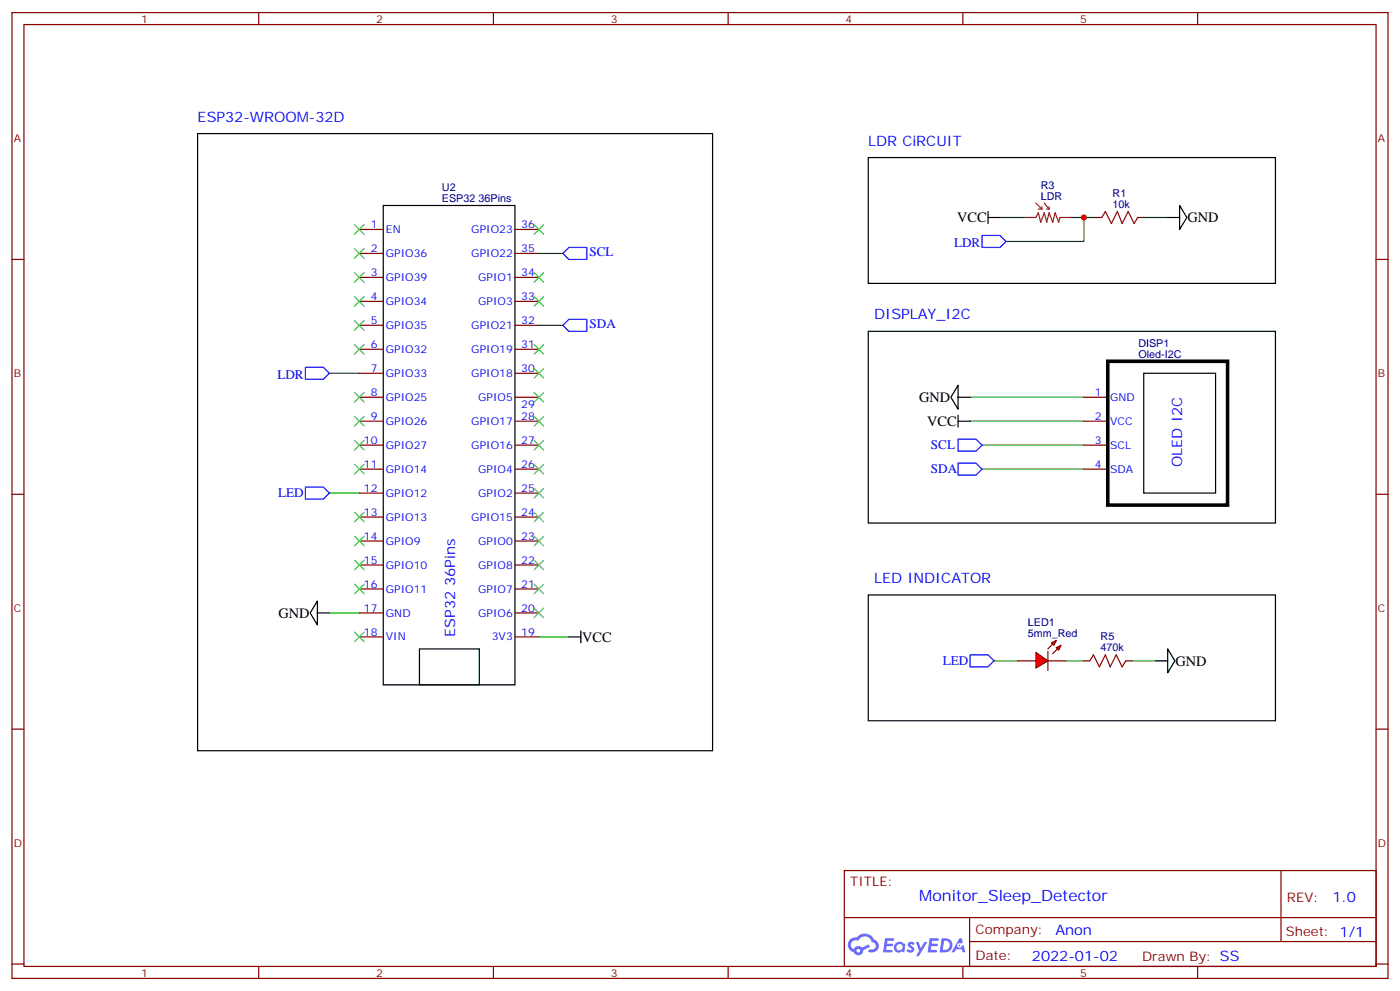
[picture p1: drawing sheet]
<svg xmlns="http://www.w3.org/2000/svg" width="412mm" height="292mm" viewBox="0 0 412 292" stroke-linecap="round" stroke-linejoin="round" font-family="sans-serif">
<g fill="none" stroke="#870000" stroke-width=".35">
<path d="M3.5 3.7h405.4v284.3h-405.4zM7.1 7.2h398.2v277.3h-398.2zM76.2 3.7v3.5M145.3 3.7v3.5M214.5 3.7v3.5M283.6 3.7v3.5M352.8 3.7v3.5M3.5 76.4h3.6M405.3 76.4h3.6M3.5 145.5h3.6M405.3 145.5h3.6M3.5 214.7h3.6"/>
<path d="M405.3 214.7h3.6M248.7 256.3h156.6v28.2h-156.6zM377.3 256.3v20.9M248.7 270.1h156.5M285.6 277.2h119.6M285.6 270.1v14.2M3.5 283.8h3.6M76.2 284.5v3.5M145.3 284.5v3.5M214.5 284.5v3.5M283.6 284.5v3.5M352.8 284.5v3.5"/>
<path d="M405.3 283.8h3.6"/>
</g>
<g fill="#5487ff">
<path d="M267.7 277.5a1.22 1.22 0 0 1 1.7 .2l-.4 .6a.47 .47 0 0 0-.3-.4 .47 .47 0 0 0-.5 .2l.1 .2a1.14 1.14 0 0 1 .8 1.8 1.14 1.14 0 0 1-1.9 0l-.2-.2 .5-.6 .7 .5a.29 .29 0 0 0 .3-.3 .29 .29 0 0 0-.2-.3 1.04 1.04 0 0 1-.6-1.7z"/>
<path d="M260.7 276.2h2.4l.3 .2-.2 .5-1.8 .1-.1 .8h1.5l.3 .4-.3 .4h-1.6l-.2 1.1h1.7l.2 .3-.2 .3-2.6 .1z"/>
<path d="M273.8 276.2h2.4l.3 .2-.1 .5-1.8 .1-.2 .8h1.6l.3 .4-.4 .4-1.6-.1-.1 1.1 1.7 .1 .2 .3-.2 .3-2.6 .1z"/>
<path d="M282.6 276.2h.7l.3 1.3-.6 .3a.69 .69 0 0 0-1 .3 .69 .69 0 0 0 .4 .9 .69 .69 0 0 0 .9-.6l.5-.2 .6 2.2h-.8l-.2-.9h-1.8l-.5 .9h-.8z"/>
<path d="M269.8 277.3h.8l.6 1.8 1.1-1.8h.9l-2.6 4.2h-.8l.9-1.5z"/>
<path d="M277.4 276.2l-.6 4.2h1.3a2.11 2.11 0 0 0 2.5-2.1 2.11 2.11 0 0 0-2.5-2.1zM278.1 277a1.39 1.39 0 0 1 1.7 1.4 1.39 1.39 0 0 1-1.8 1.2h-.3z"/>
<path d="M263.7 277.8a1.54 1.54 0 0 0-.1 2.2 1.54 1.54 0 0 0 2.2 .1l.6 .3 .3-2.3-.2-.3h-.4a1.49 1.49 0 0 0-2.4 0zM264 278.8a.94 .94 0 0 1 1.8 0 .94 .94 0 0 1-1.8 0z"/>
<path d="M250.4 276.6a2.18 2.18 0 0 0 1.1 3.7 1.44 1.44 0 0 0 1.6 .9 1.44 1.44 0 0 0 1.2-1.4l2-1.1-.5-.7-1.9 1a1.47 1.47 0 0 0-2.4 .4 1.39 1.39 0 0 1-.7-1.9 1.39 1.39 0 0 1 2-.5 2.12 2.12 0 0 1 2.2-1.3 2.12 2.12 0 0 1 1.9 1.7 1.14 1.14 0 0 1 1.1 1.4 1.14 1.14 0 0 1-1.7 .7 .43 .43 0 0 0-.5 .4 .43 .43 0 0 0 .4 .5 1.98 1.98 0 0 0 2.5-1.2 1.98 1.98 0 0 0-1.2-2.6 3.1 3.1 0 0 0-5.3-.6l-.9 .1zM252.3 279.9a.55 .55 0 0 1 1.1 0 .55 .55 0 0 1-1.1 0z"/>
<circle cx="282.6" cy="278.3" r=".26"/>
</g>
<path d="M305.2 59.8l1.7 1.8M307.6 59.8l1.4 1.8M301.6 64h3.6l.7-1.4 .7 2.8 1-2.8 .7 2.8 .7-2.8 1.1 2.8 .7-2.8 1.1 2.8 .3-1.4h3.5M305.9 61.6h1M306.9 60.9v.7M308.3 61.6h.7M309 60.9v.7" fill="none" stroke="#8c2424" stroke-width=".35"/>
<g fill="#f00" stroke="#870000" stroke-width=".35">
<path d="M305.2 192.1l3.5 2.5-3.5 2.1z"/>
<path d="M308.7 191.7v5.7z"/>
</g>
<g fill="#870000" stroke="#870000" stroke-width=".35">
<path d="M308.7 191l1.4-1.4z"/>
<path d="M311.5 191l-1.4 1.4z"/>
</g>
<g fill="#f00" stroke="#870000" stroke-width=".35">
<path d="M309.7 189.3l1.4-.7-.7 1.4z"/>
<path d="M311.1 190.7l1.5-.7-.7 1.4z"/>
</g>
<g fill="none" stroke="#870000" stroke-width=".35">
<path d="M105.8 74.6h7.1M105.8 67.6h7.1M151.7 74.6h7M151.7 67.6h7M322.8 64h1.8M335.1 64h1.8M105.8 95.8h7.1M105.8 88.7h7.1M105.8 81.7h7.1M151.7 95.8h7M151.7 88.7h7M151.7 81.7h7"/>
<path d="M105.8 116.9h7.1M105.8 109.9h7.1M105.8 102.8h7.1M151.7 116.9h7M151.7 109.9h7M151.7 102.8h7M319.3 116.9h7M105.8 124h7.1M105.8 131.1h7.1M105.8 138.1h7.1M151.7 124h7M151.7 131.1h7"/>
<path d="M151.7 138.1h7M319.3 124h7M319.3 131.1h7M319.3 138.1h7M105.8 159.3h7.1M105.8 152.2h7.1M105.8 145.2h7.1M151.7 159.3h7M151.7 152.2h7M151.7 145.2h7M105.8 173.4h7.1M105.8 166.3h7.1"/>
<path d="M151.7 173.4h7M151.7 166.3h7M105.8 187.5h7.1M105.8 180.4h7.1M151.7 187.5h7M151.7 180.4h7M299.9 194.6h5.3M308.7 194.6h5.3M319.3 194.6h1.7M331.6 194.6h1.8"/>
</g>
<path d="M326.3 106.4h35.3v42.3h-35.3z" fill="none" stroke="#000" stroke-width="1.1"/>
<g fill="none" stroke="#000" stroke-width=".35">
<path d="M58.2 39.3h151.7v181.7h-151.7zM255.8 46.4h119.9v37h-119.9zM112.9 60.5h38.8v141.1h-38.8zM291 64h3.6M291 62.3v3.5M344 64h3.5M347.5 60.5l2.1 3.5-2.1 3.6zM255.8 97.5h119.9v56.5h-119.9zM282.2 113.4v7.1l-2.1-3.6zM282.2 116.9h3.6M336.9 109.9h21.2v35.3h-21.2zM282.2 124h3.6"/>
<path d="M282.2 122.2v3.6M93.5 176.9v7.1l-2.1-3.6zM255.8 175.2h119.9v37h-119.9zM93.5 180.4h3.5M123.6 191h17.6v10.6h-17.6zM167.6 187.5h3.5M171.1 185.7v3.6M340.4 194.6h3.6M344 191l2.1 3.6-2.1 3.5z"/>
</g>
<g fill="none" stroke="#008700" stroke-width=".35">
<path d="M158.7 74.6h7.1M294.6 64h7M315.7 64h7.1M319.3 64v7.1h-23M336.9 64h7.1M158.7 95.8h7.1M97 109.9h8.8M285.8 116.9h33.5M285.8 124h33.5M289.3 138.1h30M289.3 131.1h30M97 145.2h8.8"/>
<path d="M97 180.4h8.8M158.7 187.5h8.9M292.8 194.6h7.1M314 194.6h5.3M333.4 194.6h7"/>
</g>
<path d="M165.8 74.6l1.8-1.8h5.3v3.6h-5.3zM289.3 69.3h5.3l1.7 1.8-1.7 1.7h-5.3zM165.8 95.8l1.8-1.8h5.3v3.5h-5.3zM90 108.1h5.2l1.8 1.8-1.8 1.8h-5.2zM282.2 136.3h5.3l1.8 1.8-1.8 1.8h-5.3zM282.2 129.3h5.3l1.8 1.8-1.8 1.7h-5.3zM90 143.4h5.2l1.8 1.8-1.8 1.7h-5.2zM285.8 192.8h5.2l1.8 1.8-1.8 1.7h-5.2z" fill="none" stroke="#00f" stroke-width=".35"/>
<g fill="none" stroke="#3c3" stroke-width=".35">
<path d="M104.4 73.2l2.8 2.8M104.4 66.1l2.8 2.9M107.2 73.2l-2.8 2.8M107.2 66.1l-2.8 2.9M157.3 66.1l2.9 2.9M160.2 66.1l-2.9 2.9M104.4 94.4l2.8 2.8M104.4 87.3l2.8 2.8M104.4 80.3l2.8 2.8M107.2 94.4l-2.8 2.8M107.2 87.3l-2.8 2.8M107.2 80.3l-2.8 2.8"/>
<path d="M157.3 80.3l2.9 2.8M157.3 87.3l2.9 2.8M160.2 80.3l-2.9 2.8M160.2 87.3l-2.9 2.8M104.4 115.5l2.8 2.9M104.4 101.4l2.8 2.8M107.2 115.5l-2.8 2.9M107.2 101.4l-2.8 2.8M157.3 101.4l2.9 2.8M157.3 108.5l2.9 2.8M157.3 115.5l2.9 2.9M160.2 101.4l-2.9 2.8"/>
<path d="M160.2 108.5l-2.9 2.8M160.2 115.5l-2.9 2.9M104.4 136.7l2.8 2.8M104.4 129.6l2.8 2.9M104.4 122.6l2.8 2.8M107.2 136.7l-2.8 2.8M107.2 129.6l-2.8 2.9M107.2 122.6l-2.8 2.8M157.3 122.6l2.9 2.8M157.3 129.6l2.9 2.9M157.3 136.7l2.9 2.8M160.2 122.6l-2.9 2.8"/>
<path d="M160.2 129.6l-2.9 2.9M160.2 136.7l-2.9 2.8M104.4 157.9l2.8 2.8M104.4 150.8l2.8 2.8M107.2 157.9l-2.8 2.8M107.2 150.8l-2.8 2.8M157.3 143.8l2.9 2.8M157.3 150.8l2.9 2.8M157.3 157.9l2.9 2.8M160.2 143.8l-2.9 2.8M160.2 150.8l-2.9 2.8M160.2 157.9l-2.9 2.8"/>
<path d="M104.4 172l2.8 2.8M104.4 164.9l2.8 2.8M107.2 172l-2.8 2.8M107.2 164.9l-2.8 2.8M157.3 164.9l2.9 2.8M157.3 172l2.9 2.8M157.3 179l2.9 2.9M160.2 164.9l-2.9 2.8M160.2 172l-2.9 2.8M160.2 179l-2.9 2.9M104.4 186.1l2.8 2.8M107.2 186.1l-2.8 2.8"/>
</g>
<path d="M324.6 64l1-1.7 1.8 3.5 1.7-3.5 1.5 3.5 1.7-3.5 1.8 3.5 1-1.8M321 194.6l1.1-1.8 1.7 3.5 1.8-3.5 1.4 3.5 1.8-3.5 1.8 3.5 1-1.7" fill="none" stroke="#a10000" stroke-width=".35"/>
<circle cx="319.3" cy="64" r=".88" fill="#c00"/>
<text font-size="4.6" fill="#00f" x="270.8" y="265.3">Monitor_Sleep_Detector</text>
<g font-size="4.2" fill="#00f">
<text x="58.2" y="35.8">ESP32-WROOM-32D</text>
<text x="255.8" y="42.9">LDR CiRCUIT</text>
<text x="257.5" y="94">DISPLAY_I2C</text>
<text x="348.3" y="137.5" transform="rotate(-90 348.3 137.5)">OLED I2C</text>
<text x="257.5" y="171.6">LED INDICATOR</text>
<text x="134.1" y="187.5" transform="rotate(-90 134.1 187.5)">ESP32 36Pins</text>
<text x="392.5" y="265.6">1.0</text>
<text x="310.9" y="275.1">Anon</text>
<text x="304" y="282.9">2022-01-02</text>
</g>
<g font-size="4.2">
<text x="282" y="65.4">VCC</text>
<text x="349.8" y="65.4">GND</text>
<text x="270.8" y="118.3">GND</text>
<text x="273.1" y="125.4">VCC</text>
<text x="82" y="181.8">GND</text>
<text x="171.5" y="188.9">VCC</text>
<text x="346.3" y="195.9">GND</text>
</g>
<g font-size="3.9" fill="#00f">
<text x="173.7" y="75.4">SCL</text>
<text x="281" y="72.8">LDR</text>
<text x="173.7" y="96.5">SDA</text>
<text x="81.7" y="111.7">LDR</text>
<text x="274.2" y="132.3">SCL</text>
<text x="274.2" y="139.4">SDA</text>
<text x="82" y="146.4">LED</text>
<text x="277.7" y="195.8">LED</text>
</g>
<g font-size="3.9" fill="#800">
<text x="250.5" y="260.9">TITLE:</text>
<text x="379.1" y="265.6">REV:</text>
<text x="287.4" y="275.1">Company:</text>
<text x="378.7" y="275.7">Sheet: 1/1</text>
<text x="287.4" y="282.8">Date:</text>
<text x="336.4" y="282.8">Drawn By: SS</text>
</g>
<g font-size="3.2" fill="#800">
<text x="41.6" y="6.7">1</text>
<text x="110.8" y="6.7">2</text>
<text x="179.9" y="6.7">3</text>
<text x="249.1" y="6.7">4</text>
<text x="318.2" y="6.7">5</text>
<text x="4.1" y="41.8">A</text>
<text x="405.9" y="41.8">A</text>
<text x="4.1" y="110.9">B</text>
<text x="405.9" y="110.9">B</text>
<text x="4.1" y="180.1">C</text>
<text x="405.9" y="180.1">C</text>
<text x="4.1" y="249.2">D</text>
<text x="405.9" y="249.2">D</text>
<text x="41.6" y="287.5">1</text>
<text x="110.8" y="287.5">2</text>
<text x="179.9" y="287.5">3</text>
<text x="249.1" y="287.5">4</text>
<text x="318.2" y="287.5">5</text>
</g>
<g font-size="3.2" fill="#000080">
<text x="130.2" y="59.4">ESP32 36Pins</text>
<text x="130.2" y="56.2">U2</text>
<text x="306.6" y="58.7">LDR</text>
<text x="306.6" y="55.6">R3</text>
<text x="327.7" y="58">R1</text>
<text x="327.7" y="61.2">10k</text>
<text x="335.3" y="105.3">Oled-I2C</text>
<text x="335.3" y="102.1">DISP1</text>
<text x="302.8" y="184.3">LED1</text>
<text x="302.8" y="187.5">5mm_Red</text>
<text x="324.2" y="191.7">470k</text>
<text x="324.2" y="188.5">R5</text>
</g>
<g font-size="3.2" fill="#00f">
<text x="109.2" y="67.2">1</text>
<text x="113.7" y="68.6">EN</text>
<text x="138.8" y="68.6">GPIO23</text>
<text x="153.5" y="67.2">36</text>
<text x="109.2" y="74.3">2</text>
<text x="113.7" y="75.7">GPIO36</text>
<text x="138.8" y="75.7">GPIO22</text>
<text x="153.5" y="74.3">35</text>
<text x="109.2" y="81.3">3</text>
<text x="113.7" y="82.7">GPIO39</text>
<text x="140.9" y="82.7">GPIO1</text>
<text x="153.5" y="81.3">34</text>
<text x="109.2" y="88.4">4</text>
<text x="113.7" y="89.8">GPIO34</text>
<text x="140.9" y="89.8">GPIO3</text>
<text x="153.5" y="88.4">33</text>
<text x="109.2" y="95.4">5</text>
<text x="153.5" y="95.4">32</text>
<text x="113.7" y="96.8">GPIO35</text>
<text x="138.8" y="96.8">GPIO21</text>
<text x="109.2" y="102.5">6</text>
<text x="113.7" y="103.9">GPIO32</text>
<text x="138.8" y="103.9">GPIO19</text>
<text x="153.5" y="102.5">31</text>
<text x="109.2" y="109.5">7</text>
<text x="113.7" y="110.9">GPIO33</text>
<text x="138.8" y="110.9">GPIO18</text>
<text x="153.5" y="109.5">30</text>
<text x="109.2" y="116.6">8</text>
<text x="113.7" y="118">GPIO25</text>
<text x="140.9" y="118">GPIO5</text>
<text x="322.5" y="116.6">1</text>
<text x="327" y="118">GND</text>
<text x="109.2" y="123.6">9</text>
<text x="113.7" y="125.1">GPIO26</text>
<text x="138.8" y="125.1">GPIO17</text>
<text x="153.5" y="120.1">29</text>
<text x="153.5" y="123.6">28</text>
<text x="322.5" y="123.6">2</text>
<text x="327" y="125.1">VCC</text>
<text x="107.2" y="130.7">10</text>
<text x="153.5" y="130.7">27</text>
<text x="322.5" y="130.7">3</text>
<text x="107.2" y="137.8">11</text>
<text x="113.7" y="132.1">GPIO27</text>
<text x="138.8" y="132.1">GPIO16</text>
<text x="153.5" y="137.8">26</text>
<text x="322.5" y="137.8">4</text>
<text x="327" y="132.1">SCL</text>
<text x="113.7" y="139.2">GPIO14</text>
<text x="140.9" y="139.2">GPIO4</text>
<text x="327" y="139.2">SDA</text>
<text x="107.2" y="144.8">12</text>
<text x="113.7" y="146.2">GPIO12</text>
<text x="140.9" y="146.2">GPIO2</text>
<text x="153.5" y="144.8">25</text>
<text x="107.2" y="151.9">13</text>
<text x="113.7" y="153.3">GPIO13</text>
<text x="138.8" y="153.3">GPIO15</text>
<text x="153.5" y="151.9">24</text>
<text x="107.2" y="158.9">14</text>
<text x="113.7" y="160.3">GPIO9</text>
<text x="140.9" y="160.3">GPIO0</text>
<text x="153.5" y="158.9">23</text>
<text x="107.2" y="166">15</text>
<text x="113.7" y="167.4">GPIO10</text>
<text x="140.9" y="167.4">GPIO8</text>
<text x="153.5" y="166">22</text>
<text x="107.2" y="173">16</text>
<text x="153.5" y="173">21</text>
<text x="113.7" y="174.4">GPIO11</text>
<text x="140.9" y="174.4">GPIO7</text>
<text x="107.2" y="180.1">17</text>
<text x="113.7" y="181.5">GND</text>
<text x="140.9" y="181.5">GPIO6</text>
<text x="153.5" y="180.1">20</text>
<text x="107.2" y="187.1">18</text>
<text x="113.7" y="188.6">VIN</text>
<text x="144.9" y="188.6">3V3</text>
<text x="153.5" y="187.1">19</text>
</g>
</svg>
